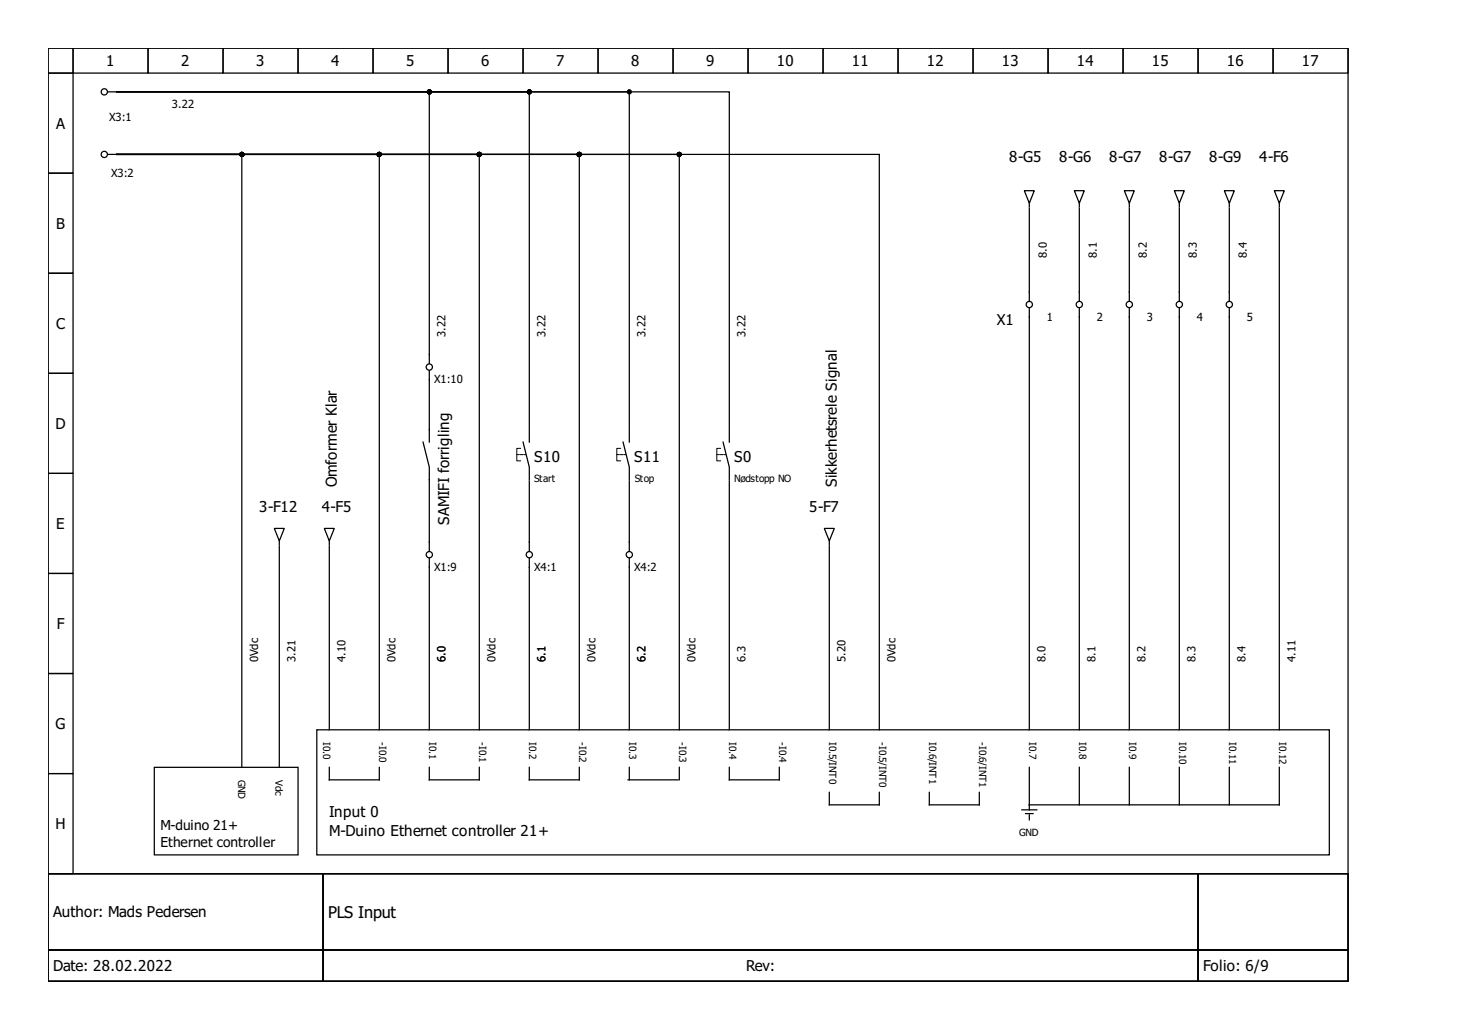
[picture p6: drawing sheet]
<svg xmlns="http://www.w3.org/2000/svg" width="297mm" height="210mm" viewBox="0 0 297 210" stroke-linecap="round" stroke-linejoin="round" font-family="sans-serif">
<g fill="none" stroke="#000" stroke-width=".25">
<path d="M9.8 9.8h264.8v168.1h-264.8zM9.8 9.8h5.1v5.1h-5.1zM9.8 14.9h5.1v20.4h-5.1zM14.9 9.8h15.3v5.1h-15.3zM22 18.7h1.8M23.8 18.7h63.7v55.3M23.8 18.7h84v68.5M23.8 18.7h104.4v68.5M23.8 18.7h124.8v68.5M30.2 9.8h15.2v5.1h-15.2zM45.4 9.8h15.3v5.1h-15.3zM60.7 9.8h15.3v5.1h-15.3z"/>
<path d="M76 9.8h15.3v5.1h-15.3zM91.3 9.8h15.3v5.1h-15.3zM106.6 9.8h15.2v5.1h-15.2zM121.8 9.8h15.3v5.1h-15.3zM137.1 9.8h15.3v5.1h-15.3zM152.4 9.8h15.3v5.1h-15.3zM167.7 9.8h15.3v5.1h-15.3zM183 9.8h15.2v5.1h-15.2zM198.2 9.8h15.3v5.1h-15.3zM213.5 9.8h15.3v5.1h-15.3zM228.8 9.8h15.3v5.1h-15.3zM244.1 9.8h15.3v5.1h-15.3z"/>
<path d="M259.4 9.8h15.2v5.1h-15.2zM9.8 35.3h5.1v20.3h-5.1zM22 31.4h1.8M23.8 31.4h114.6v117.2M23.8 31.4h53.5v117.2M23.8 31.4h25.5v124.8M23.8 31.4h155.3v117.2M23.8 31.4h73.8v117.2M23.8 31.4h94.2v117.2M208.7 38.8h2l-1 2.6zM218.9 38.8h2l-1 2.6zM229.1 38.8h2l-1 2.6z"/>
<path d="M239.2 38.8h2.1l-1 2.6zM249.4 38.8h2.1l-1.1 2.6zM259.6 38.8h2.1l-1.1 2.6zM9.8 55.6h5.1v20.4h-5.1zM209.7 41.4v.7M209.7 42.4v18.8M219.9 42.4v18.8M219.9 41.4v.7M230.1 42.4v18.8M230.1 41.4v.7M240.3 42.4v18.8M240.3 41.4v.7"/>
<path d="M250.4 42.4v18.8M250.4 41.4v.7M260.6 41.4v.7M260.6 42.4v106.2M9.8 76h5.1v20.4h-5.1zM87.5 75.5v14.5M209.7 62.8v85.8M219.9 62.8v85.8M230.1 62.8v85.8M240.3 62.8v85.8M250.4 62.8v85.8M9.8 96.4h5.1v20.3h-5.1z"/>
<path d="M86.2 90l1.3 5.1v17.1M106.6 90l1.2 5.1v2.5M107.8 87.5v2.5M107.8 97.9v14.3M126.9 90l1.3 5.1v2.5M128.2 97.9v14.3M128.2 87.5v2.5M147.3 90l1.3 5.1v2.5M148.6 97.9v50.7M148.6 87.5v2.5M9.8 116.7h5.1v20.4h-5.1zM55.9 107.6h2l-1 2.5z"/>
<path d="M56.9 111.1v45.1M56.9 110.1v.8M66.1 107.6h2l-1 2.5zM67.1 111.1v37.5M67.1 110.1v.8M87.5 113.7v34.9M107.8 113.7v34.9M128.2 113.7v34.9M167.9 107.6h2.1l-1 2.5zM169 110.1v.8M169 111.1v37.5M9.8 137.1h5.1v20.4h-5.1z"/>
<path d="M9.8 157.5h5.1v20.4h-5.1zM31.4 156.2h29.3v17.8h-29.3zM64.5 148.6h206.3v25.4h-206.3zM67.1 156.2v2.6h10.2v-2.6M87.5 156.2v2.6h10.1v-2.6M107.8 156.2v2.6h10.2v-2.6M128 158.8h10.1M128.2 156.2v2.6M138.4 156.2v2.6M148.6 156.2v2.6h10.2v-2.6M209.7 156.2v8.7M219.9 156.2v7.7"/>
<path d="M230.1 156.2v7.7M240.3 156.2v7.7M250.4 156.2v7.7M260.6 156.2v7.7h-50.9M9.8 177.9h264.8v21.9h-264.8zM9.8 177.9h56v15.5h-56zM65.8 177.9h178.3v15.5h-178.3zM169 161.3v2.6h10.1v-2.6M189.3 161.3v2.6h10.2v-2.6M208.2 164.9h3M208.9 165.6h1.6M209.7 165.9v1"/>
<path d="M244.1 177.9h30.5v15.5h-30.5zM9.8 193.4h56v6.4h-56zM65.8 193.4h178.3v6.4h-178.3zM244.1 193.4h30.5v6.4h-30.5z"/>
<circle cx="21.2" cy="18.7" r=".64"/>
<circle cx="21.2" cy="31.4" r=".64"/>
<circle cx="87.5" cy="74.7" r=".64"/>
<circle cx="209.7" cy="62" r=".64"/>
<circle cx="219.9" cy="62" r=".64"/>
<circle cx="230.1" cy="62" r=".64"/>
<circle cx="240.3" cy="62" r=".64"/>
<circle cx="250.4" cy="62" r=".64"/>
<circle cx="87.5" cy="112.9" r=".64"/>
<circle cx="107.8" cy="112.9" r=".64"/>
<circle cx="128.2" cy="112.9" r=".64"/>
</g>
<path d="M105.3 92.6h1.8M125.7 92.6h1.7M146 92.6h1.8" fill="none" stroke="#000" stroke-width=".2" stroke-dasharray=".5 .3"/>
<path d="M106.1 91.3h-.8v2.5h.8M126.4 91.3h-.7v2.5h.7M146.8 91.3h-.8v2.5h.8" fill="none" stroke="#000" stroke-width=".2"/>
<g fill="#000" stroke="#000" stroke-width=".25">
<circle cx="87.5" cy="18.7" r=".38"/>
<circle cx="107.8" cy="18.7" r=".38"/>
<circle cx="128.2" cy="18.7" r=".38"/>
<circle cx="49.3" cy="31.4" r=".38"/>
<circle cx="77.3" cy="31.4" r=".38"/>
<circle cx="97.6" cy="31.4" r=".38"/>
<circle cx="118" cy="31.4" r=".38"/>
<circle cx="138.4" cy="31.4" r=".38"/>
</g>
<text font-size="3.3" x="66.8" y="186.9">PLS Input</text>
<g font-size="3.1">
<text x="21.6" y="13.5">1</text>
<text x="36.9" y="13.5">2</text>
<text x="52.2" y="13.5">3</text>
<text x="67.5" y="13.5">4</text>
<text x="82.8" y="13.5">5</text>
<text x="98" y="13.5">6</text>
<text x="113.3" y="13.5">7</text>
<text x="128.6" y="13.5">8</text>
<text x="143.9" y="13.5">9</text>
<text x="158.3" y="13.5">10</text>
<text x="173.5" y="13.5">11</text>
<text x="188.8" y="13.5">12</text>
<text x="204.1" y="13.5">13</text>
<text x="219.4" y="13.5">14</text>
<text x="234.7" y="13.5">15</text>
<text x="249.9" y="13.5">16</text>
<text x="265.2" y="13.5">17</text>
<text x="11.4" y="26.2">A</text>
<text x="205.6" y="33">8-G5</text>
<text x="215.8" y="33">8-G6</text>
<text x="226" y="33">8-G7</text>
<text x="236.2" y="33">8-G7</text>
<text x="246.4" y="33">8-G9</text>
<text x="256.6" y="33">4-F6</text>
<text x="11.4" y="46.6">B</text>
<text x="11.4" y="67">C</text>
<text x="203.1" y="66.1">X1</text>
<text x="11.3" y="87.3">D</text>
<text x="108.9" y="94.1">S10</text>
<text x="129.2" y="94.1">S11</text>
<text x="149.6" y="94.1">S0</text>
<text x="68.6" y="99.2" transform="rotate(-90 68.6 99.2)">Omformer Klar</text>
<text x="170.5" y="99.2" transform="rotate(-90 170.5 99.2)">Sikkerhetsrele Signal</text>
<text x="11.4" y="107.7">E</text>
<text x="52.8" y="104.3">3-F12</text>
<text x="65.6" y="104.3">4-F5</text>
<text x="91.5" y="106.8" transform="rotate(-90 91.5 106.8)">SAMIFI forrigling</text>
<text x="164.9" y="104.3">5-F7</text>
<text x="11.6" y="128.1">F</text>
<text x="11.3" y="148.5">G</text>
<text x="67.1" y="166.4">Input 0</text>
<text x="11.3" y="168.8">H</text>
<text x="67.1" y="170.2">M-Duino Ethernet controller 21+</text>
<text x="10.8" y="186.8">Author: Mads Pedersen</text>
<text x="10.8" y="197.7">Date: 28.02.2022</text>
<text x="152" y="197.7">Rev:</text>
<text x="245.1" y="197.7">Folio: 6/9</text>
</g>
<g font-size="2.8">
<text x="32.7" y="169">M-duino 21+</text>
<text x="32.7" y="172.5">Ethernet controller</text>
</g>
<g font-size="2.3">
<text x="35" y="22">3.22</text>
<text x="22.3" y="24.6">X3:1</text>
<text x="22.7" y="36">X3:2</text>
<text x="213.3" y="52.6" transform="rotate(-90 213.3 52.6)">8.0</text>
<text x="223.5" y="52.6" transform="rotate(-90 223.5 52.6)">8.1</text>
<text x="233.6" y="52.6" transform="rotate(-90 233.6 52.6)">8.2</text>
<text x="243.8" y="52.6" transform="rotate(-90 243.8 52.6)">8.3</text>
<text x="254" y="52.6" transform="rotate(-90 254 52.6)">8.4</text>
<text x="213.3" y="65.3">1</text>
<text x="223.5" y="65.3">2</text>
<text x="233.6" y="65.3">3</text>
<text x="243.8" y="65.3">4</text>
<text x="254" y="65.3">5</text>
<text x="90.8" y="68.6" transform="rotate(-90 90.8 68.6)">3.22</text>
<text x="111.1" y="68.6" transform="rotate(-90 111.1 68.6)">3.22</text>
<text x="131.5" y="68.6" transform="rotate(-90 131.5 68.6)">3.22</text>
<text x="151.9" y="68.6" transform="rotate(-90 151.9 68.6)">3.22</text>
<text x="88.5" y="78">X1:10</text>
<text x="88.5" y="116.2">X1:9</text>
<text x="108.9" y="116.2">X4:1</text>
<text x="129.2" y="116.2">X4:2</text>
<text x="52.6" y="134.8" transform="rotate(-90 52.6 134.8)">0Vdc</text>
<text x="60.2" y="134.8" transform="rotate(-90 60.2 134.8)">3.21</text>
<text x="70.4" y="134.8" transform="rotate(-90 70.4 134.8)">4.10</text>
<text x="80.6" y="134.8" transform="rotate(-90 80.6 134.8)">0Vdc</text>
<text x="90.8" y="134.8" transform="rotate(-90 90.8 134.8)">6.0</text>
<text x="101" y="134.8" transform="rotate(-90 101 134.8)">0Vdc</text>
<text x="111.1" y="134.8" transform="rotate(-90 111.1 134.8)">6.1</text>
<text x="121.3" y="134.8" transform="rotate(-90 121.3 134.8)">0Vdc</text>
<text x="131.5" y="134.8" transform="rotate(-90 131.5 134.8)">6.2</text>
<text x="141.7" y="134.8" transform="rotate(-90 141.7 134.8)">0Vdc</text>
<text x="151.9" y="134.8" transform="rotate(-90 151.9 134.8)">6.3</text>
<text x="172.3" y="134.8" transform="rotate(-90 172.3 134.8)">5.20</text>
<text x="182.5" y="134.8" transform="rotate(-90 182.5 134.8)">0Vdc</text>
<text x="213" y="134.8" transform="rotate(-90 213 134.8)">8.0</text>
<text x="223.2" y="134.8" transform="rotate(-90 223.2 134.8)">8.1</text>
<text x="233.4" y="134.8" transform="rotate(-90 233.4 134.8)">8.2</text>
<text x="243.6" y="134.8" transform="rotate(-90 243.6 134.8)">8.3</text>
<text x="253.8" y="134.8" transform="rotate(-90 253.8 134.8)">8.4</text>
<text x="263.9" y="134.8" transform="rotate(-90 263.9 134.8)">4.11</text>
</g>
<g font-size="2">
<text x="108.9" y="98.2">Start</text>
<text x="129.4" y="98.2">Stop</text>
<text x="149.6" y="98.2">Nødstopp NO</text>
<text x="65.8" y="151.1" transform="rotate(90 65.8 151.1)">I0.0</text>
<text x="77.3" y="151.1" transform="rotate(90 77.3 151.1)">-I0.0</text>
<text x="87.5" y="151.1" transform="rotate(90 87.5 151.1)">I0.1</text>
<text x="97.6" y="151.1" transform="rotate(90 97.6 151.1)">-I0.1</text>
<text x="107.8" y="151.1" transform="rotate(90 107.8 151.1)">I0.2</text>
<text x="118" y="151.1" transform="rotate(90 118 151.1)">-I0.2</text>
<text x="128.2" y="151.1" transform="rotate(90 128.2 151.1)">I0.3</text>
<text x="138.4" y="151.1" transform="rotate(90 138.4 151.1)">-I0.3</text>
<text x="148.6" y="151.1" transform="rotate(90 148.6 151.1)">I0.4</text>
<text x="158.8" y="151.1" transform="rotate(90 158.8 151.1)">-I0.4</text>
<text x="169" y="151.1" transform="rotate(90 169 151.1)">I0.5/INT0</text>
<text x="179.1" y="151.1" transform="rotate(90 179.1 151.1)">-I0.5/INT0</text>
<text x="189.3" y="151.1" transform="rotate(90 189.3 151.1)">I0.6/INT1</text>
<text x="199.5" y="151.1" transform="rotate(90 199.5 151.1)">-I0.6/INT1</text>
<text x="209.7" y="151.1" transform="rotate(90 209.7 151.1)">I0.7</text>
<text x="219.9" y="151.1" transform="rotate(90 219.9 151.1)">I0.8</text>
<text x="230.1" y="151.1" transform="rotate(90 230.1 151.1)">I0.9</text>
<text x="240.3" y="151.1" transform="rotate(90 240.3 151.1)">I0.10</text>
<text x="250.4" y="151.1" transform="rotate(90 250.4 151.1)">I0.11</text>
<text x="260.6" y="151.1" transform="rotate(90 260.6 151.1)">I0.12</text>
<text x="48.5" y="158.8" transform="rotate(90 48.5 158.8)">GND</text>
<text x="56.1" y="158.8" transform="rotate(90 56.1 158.8)">Vdc</text>
<text x="207.7" y="170.2">GND</text>
</g>
</svg>
